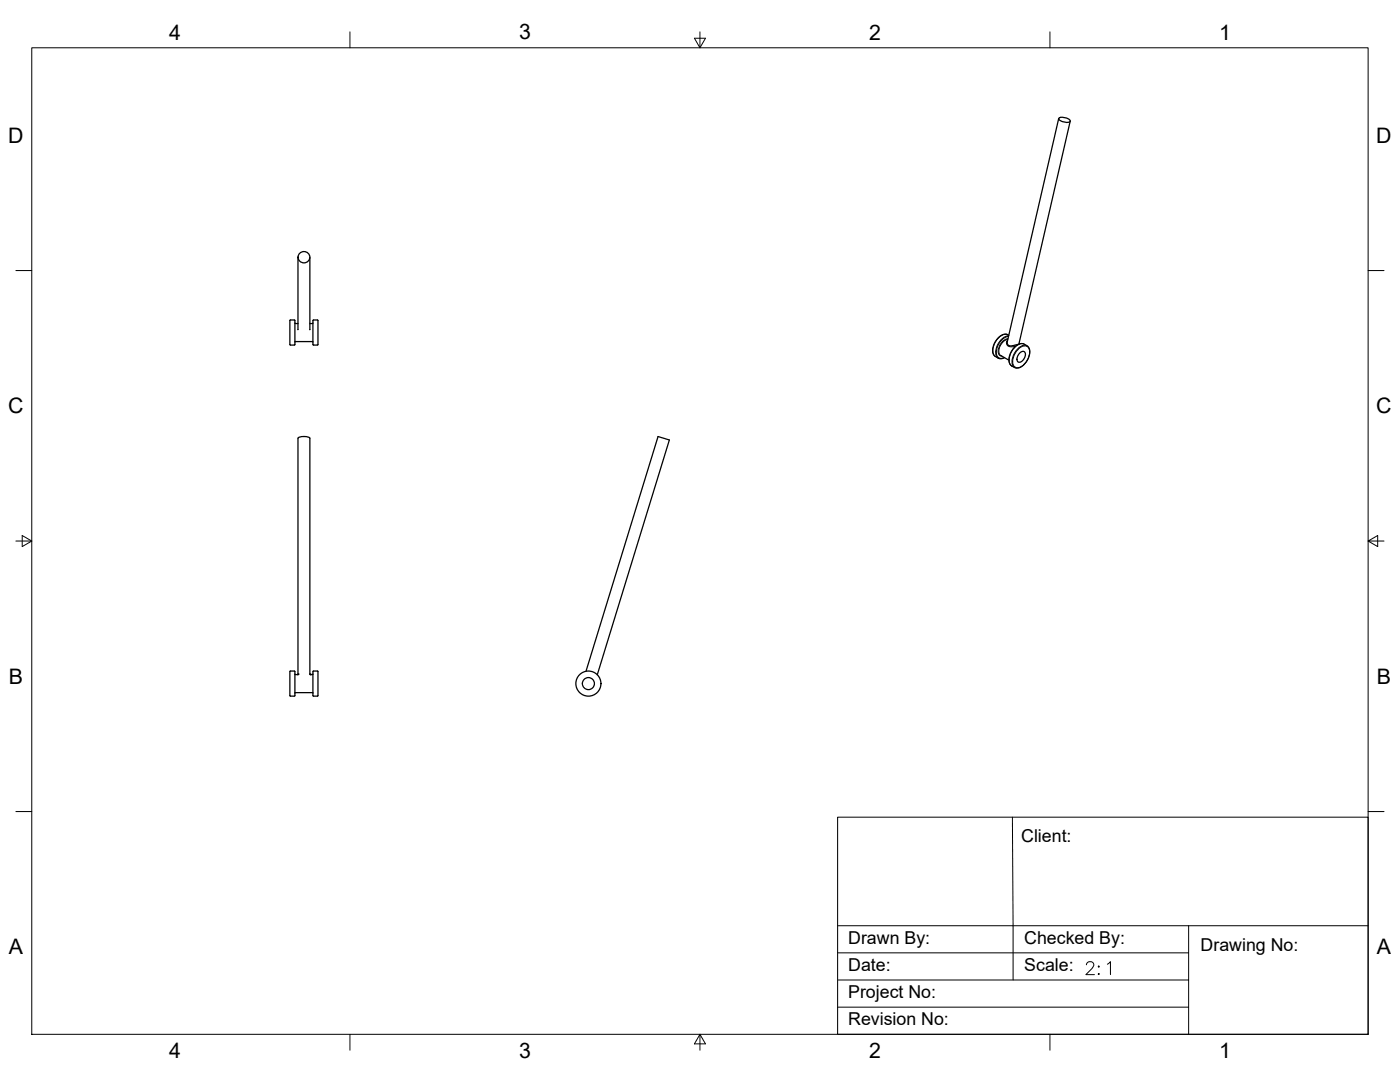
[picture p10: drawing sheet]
<svg xmlns="http://www.w3.org/2000/svg" width="559mm" height="432mm" viewBox="0 0 559 432" stroke-linecap="round" stroke-linejoin="round" font-family="sans-serif">
<!-- layer: Visible -->
<g fill="none" stroke="#000" stroke-width=".51">
<path d="M422.6 47.3l-20.6 89.1 .3 1.2 .8 .4 3.4-.6M422.8 47a3.8 3.8 0 0 1 4.4 1.4 3.5 3.5 0 0 1-4.6-1.1zM427.2 48.4l-20.5 89M118.9 102.7v28.9M123.7 102.7v28.9M115.7 127.9v9.6M115.7 137.5l1.8 .2M117.5 127.7l-1.8 .2M117.5 127.7l.2 .2-.2 9.8M117.7 128.9l1.2 .2M117.7 136.5l7-.2 .2 .2M124.9 128.9l-1.2 .2"/>
<path d="M125 127.8l1.9 .1v9.6l-.2 .2-1.8-.2zM402.7 133.8a4.1 4.1 0 0 0-5.5 2.6l-.9 2.5a3.1 3.1 0 0 0 1 3.4l1.1 .6a2.47 2.47 0 0 0 2.5-.2M405 138.5l.3-.3a3.1 3.1 0 0 1 3.5-.8l1.1 .6a4.7 4.7 0 0 1-.3 6.4l-1.2 1.4a3.1 3.1 0 0 1-3.5 .9l-1.1-.7a4.7 4.7 0 0 1 .3-6.4zM399.4 141.9l3.3 1.9M407.1 140.8a1.21 1.21 0 0 1 1.7-.5 1.21 1.21 0 0 1 .4 1.7 2.68 2.68 0 0 1-2.8 2.5 2.69 2.69 0 0 1 .7-3.7zM115.7 268v9.6M115.7 277.6l1.8 .2M117.5 267.8l-1.8 .2M117.5 267.8l.2 .2-.2 9.8M117.7 276.6l7-.2 .2 .2M117.7 269l1.1 .2M124.9 269l-.2 .2-1-.2v-94.1a4.4 4.4 0 0 0-4.7 0l-.2 94.3"/>
<path d="M125 267.9l1.9 .1v9.6l-.2 .2-1.8-.2zM233.9 267.9l28.8-93.7 .3 .1 4.2 1.3-28.8 93.7"/>
<circle cx="121.3" cy="102.6" r="2.31"/>
<circle cx="234.9" cy="272.8" r="5"/>
<circle cx="234.9" cy="272.8" r="2.4"/>
</g>
<g fill="#000">
<circle cx="118.8" cy="269.2" r=".25"/>
<circle cx="118.9" cy="269" r=".25"/>
<circle cx="123.7" cy="269" r=".25"/>
<circle cx="123.8" cy="269.2" r=".25"/>
</g>
<!-- layer: Visible Narrow -->
<path d="M402.2 135.8l-.5 1.1 .6 1.1 1 .4 2-.2M402.3 135.4a4.7 4.7 0 0 0-3.2 6.2l.3 .3M402.3 133.6a4.4 4.4 0 0 0-5 2.9 4.4 4.4 0 0 0 0 5.8M402.3 135.2a4.9 4.9 0 0 0-3.5 6.5l1.1 .4M402.5 134.3a6.4 6.4 0 0 0-4.4 8l1.2 .7 1.6-.3M402.6 134a6.7 6.7 0 0 0-4.9 8.1l.7 .8M406.4 139.4l.6-.5a2.3 2.3 0 0 1 3-.7 2.3 2.3 0 0 1 .9 3 6.7 6.7 0 0 1-4.6 5.6 2.22 2.22 0 0 1-2-3.2l.7-2.2zM408.8 137.3a4.4 4.4 0 0 0-5 2.9 4.4 4.4 0 0 0 0 5.8M409.9 138a4.4 4.4 0 0 0-5 2.9 4.4 4.4 0 0 0 0 5.8" fill="none" stroke="#000" stroke-width=".4"/>
<!-- layer: Border -->
<g fill="none" stroke="#000" stroke-width=".4">
<path d="M12.7 19.1h533.4v393.7h-533.4zM139.7 12.7v6.4M277.2 15.3h4.4l-2.2 3.8zM279.4 12.7v6.4M419.1 12.7v6.4M6.3 108h6.4M546.1 108h6.3M6.3 215.9h6.4M8.9 213.7l3.8 2.2-3.8 2.2zM546.1 215.9l3.8 2.2v-4.4l-3.8 2.2h6.3M6.3 323.9h6.4M546.1 323.9h6.3"/>
<path d="M139.7 412.8v6.3M279.4 412.8l2.2 3.8h-4.4zM279.4 412.8v6.3M419.1 412.8v6.3"/>
</g>
<!-- layer: Titleblock -->
<path d="M334.3 326.1h211.8v86.7h-211.8zM404.1 326.1l.3 65M334.3 369.4h211.8M474.4 369.4v43.4M334.3 391.1h140.1M334.3 380.3h140.1M433.6 385l.5-1 1.5-.2a1.28 1.28 0 0 1 .8 2l-3 3.2h3.4M438.3 385.8l.3-.3 .2 .3-.2 .2zM438.6 388.5l.2 .2-.2 .3-.3-.3zM442 384.8l1.2-1v5.2M334.3 401.9h140.1" fill="none" stroke="#000" stroke-width=".4"/>
<g font-size="8.5">
<text x="67.5" y="15.8">4</text>
<text x="207.2" y="15.7">3</text>
<text x="346.9" y="15.8">2</text>
<text x="486.6" y="15.8">1</text>
<text x="3.3" y="57">D</text>
<text x="549.3" y="57">D</text>
<text x="3.3" y="165">C</text>
<text x="549.3" y="165">C</text>
<text x="3.5" y="272.9">B</text>
<text x="549.6" y="272.9">B</text>
<text x="3.5" y="380.9">A</text>
<text x="549.6" y="380.9">A</text>
<text x="67.5" y="422.2">4</text>
<text x="207.2" y="422.1">3</text>
<text x="346.9" y="422.2">2</text>
<text x="486.6" y="422.2">1</text>
</g>
<g font-size="7.1">
<text x="407.6" y="336.2">Client:</text>
<text x="338.6" y="376.6">Drawn By:</text>
<text x="408.8" y="376.7">Checked By:</text>
<text x="479.2" y="379.6">Drawing No:</text>
<text x="338.6" y="387.4">Date:</text>
<text x="408.8" y="387.5">Scale:</text>
<text x="338.6" y="398.3">Project No:</text>
<text x="338.5" y="409.1">Revision No:</text>
</g>
</svg>
